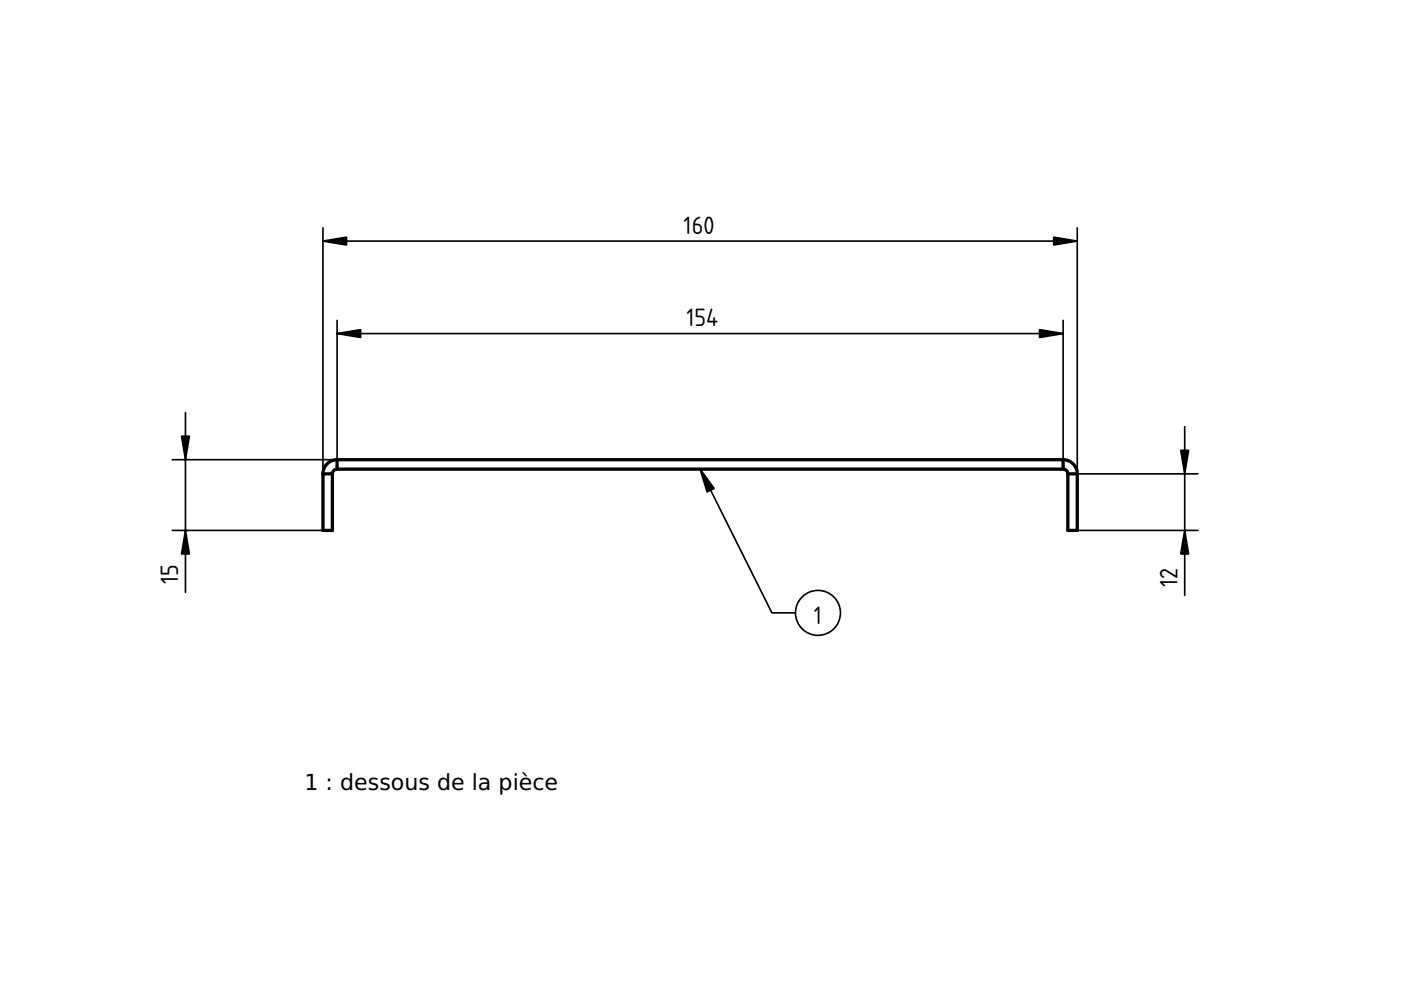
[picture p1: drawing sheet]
<svg xmlns="http://www.w3.org/2000/svg" width="297mm" height="210mm" viewBox="0 0 297 210" stroke-linecap="round" stroke-linejoin="round" font-family="sans-serif">
<path d="M71.5 99.5a1 1 0 0 0-1 1M71.5 97.5a3 3 0 0 0-3 3M71.5 97.5v2M71.5 97.5h153.9M71.5 99.5h153.9M225.4 97.5a3 3 0 0 1 3 3M225.4 99.5a1 1 0 0 1 1 1M225.4 97.5v2M68.5 100.5h2M68.5 100.5v12h2v-12M226.4 100.5h2M226.4 100.5v12h2v-12" fill="none" stroke="#000" stroke-width=".7"/>
<path d="M68.5 51.1h159.9M68.5 48.3v52.2M228.4 48.3v52.2M71.5 70.7h153.9M71.5 67.9v29.6h-35M225.4 67.9v29.6M39.3 87.5v38.1M148.4 99.5l15.3 30.4h5M36.5 112.5h32" fill="none" stroke="#000" stroke-width=".35"/>
<path d="M68.5 51.1l5-.8v1.6zM223.4 50.3l5 .8-5 .8zM71.5 70.7l5-.8v1.7zM220.4 69.9l5 .8-5 .9zM38.5 92.5h1.7l-.9 5zM148.4 99.5l3 4.1-1.5 .7zM39.3 112.5l.9 5h-1.7z" fill="#000" stroke="#000" stroke-width=".35"/>
<path d="M148.4 105h.1" fill="none" stroke="#000" stroke-width=".21"/>
<circle cx="173.4" cy="129.9" r="4.8" fill="#fff" stroke="#000" stroke-width=".35"/>
<path d="M251.2 90.5v35.8M228.4 112.5h25.6M228.4 100.5h25.6" fill="none" stroke="#000" stroke-width=".35"/>
<path d="M251.2 112.5l.8 5h-1.7zM250.3 95.5h1.7l-.8 5z" fill="#000" stroke="#000" stroke-width=".35"/>
<path d="M91.5 165.9h.1" fill="none" stroke="#000" stroke-width=".21"/>
<g font-size="5">
<text x="144.9" y="49.6">160</text>
<text x="145.6" y="69.2">154</text>
<text x="37.8" y="123.7" transform="rotate(-90 37.8 123.7)">15</text>
<text x="249.7" y="124.4" transform="rotate(-90 249.7 124.4)">12</text>
<text x="172.6" y="132.3">1</text>
</g>
<text font-size="4.7" x="64.6" y="167.5">1 : dessous de la pièce</text>
</svg>
